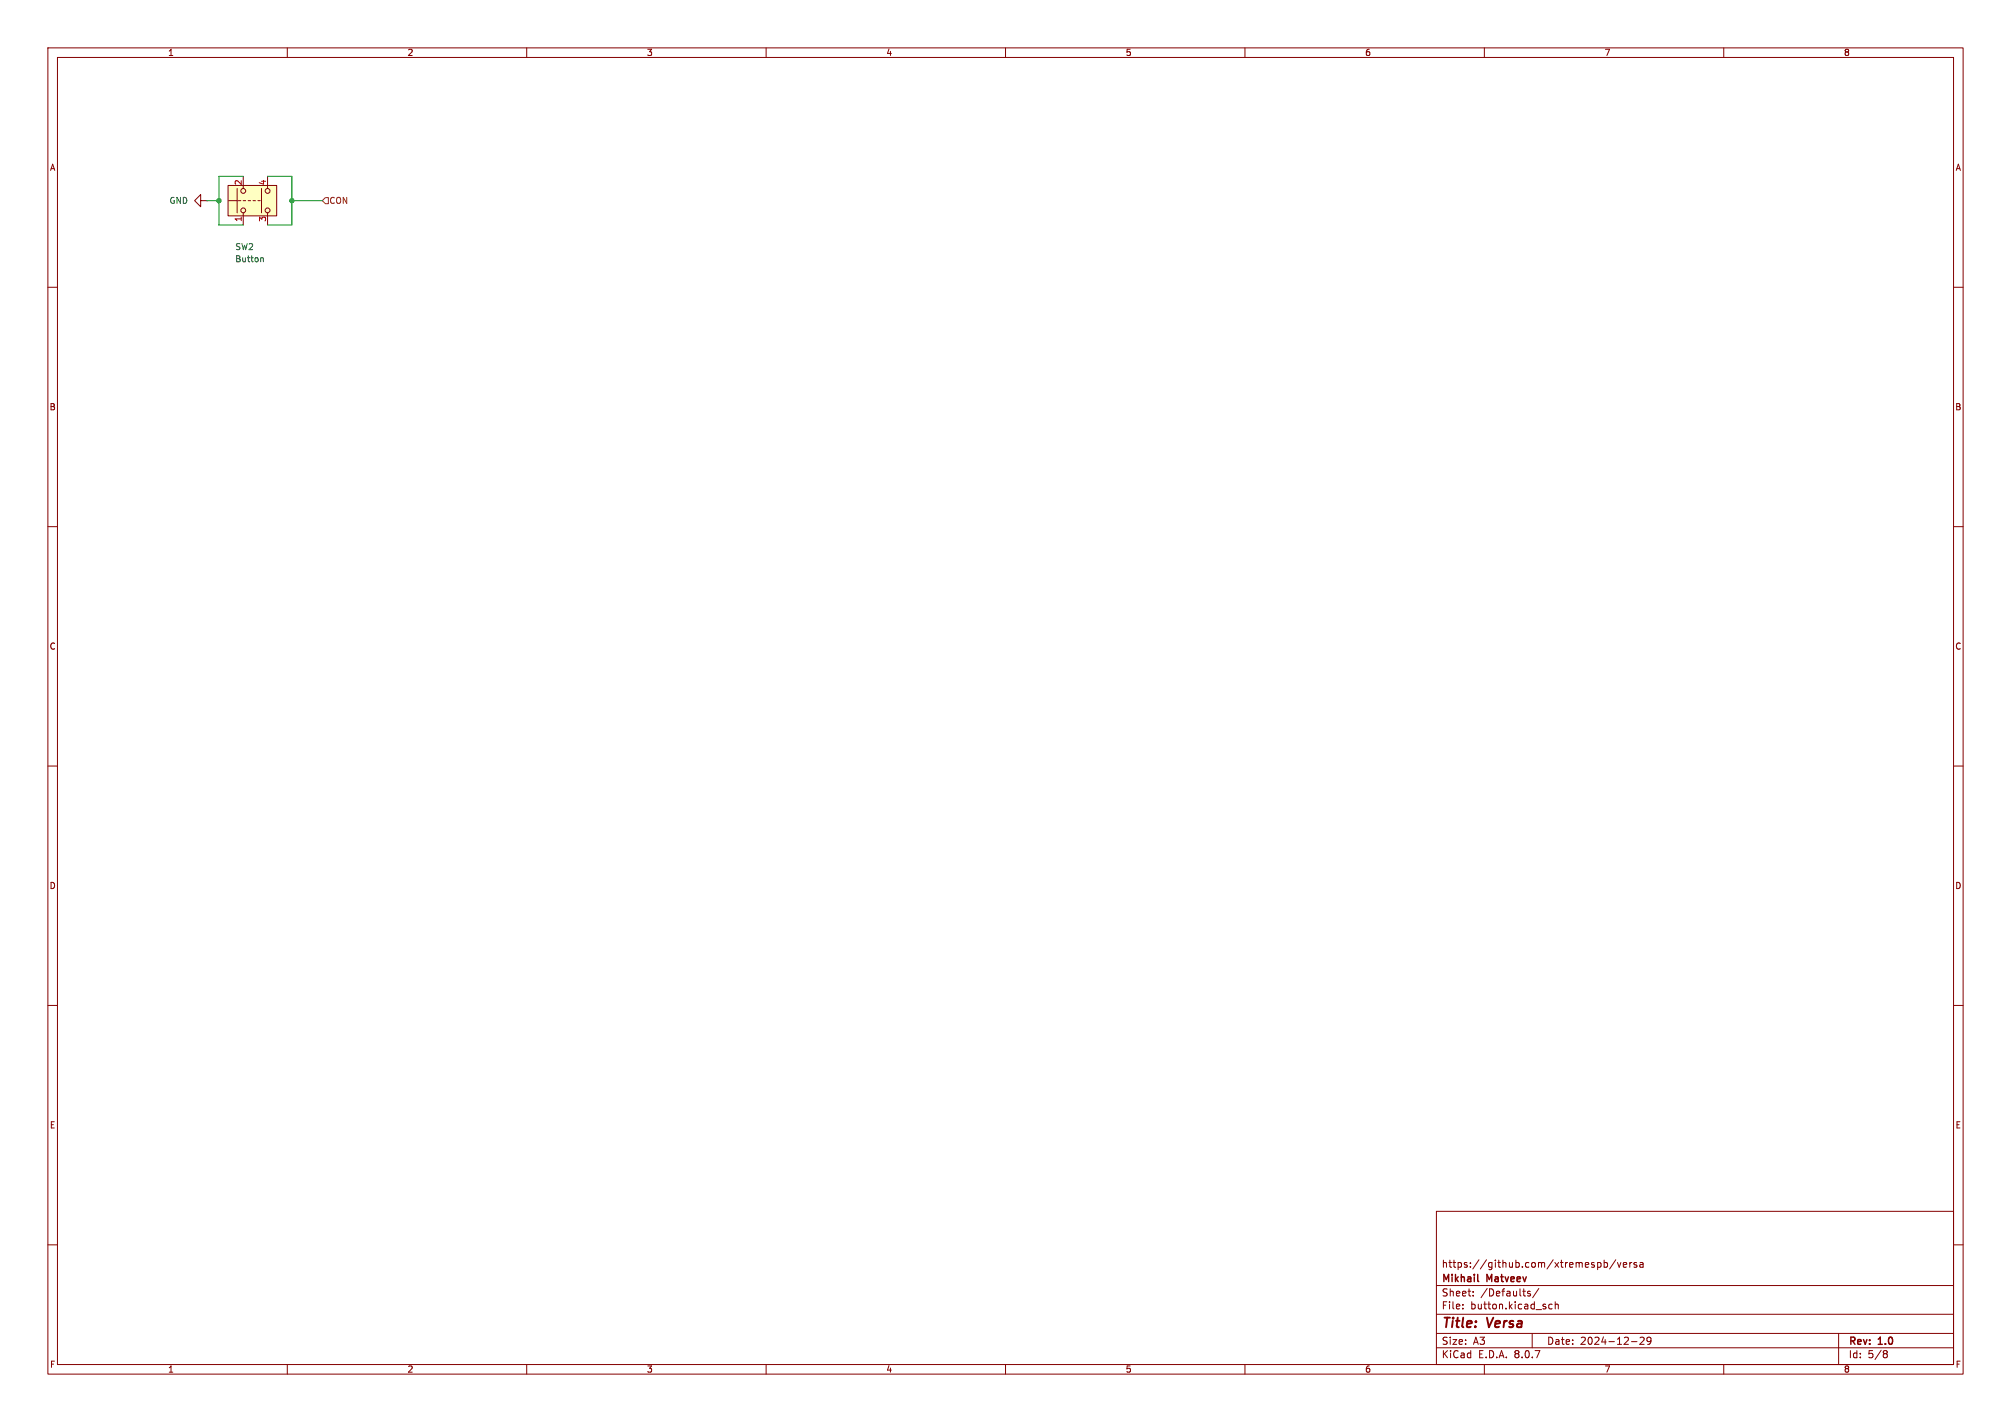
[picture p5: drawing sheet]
<svg xmlns="http://www.w3.org/2000/svg" width="420mm" height="297mm" viewBox="0 0 420 297" stroke-linecap="round" stroke-linejoin="round" font-family="sans-serif">
<g fill="none" stroke="#840000" stroke-width=".21">
<path d="M10 10h400v277h-400zM12 12h396v273h-396zM60 10v2M110 10v2M160 10v2M210 10v2M260 10v2M310 10v2M360 10v2M10 60h2M408 60h2M10 110h2"/>
<path d="M408 110h2M10 160h2M408 160h2M10 210h2M408 210h2M300 253h108v32h-108zM10 260h2M300 278.5h108M300 274.5h108M300 268.5h108M305.5 273.2v.2M305.5 272.5v.1"/>
<path d="M307.7 270.5v.2M307.7 269.8v.1M319.6 269.8l-.4-.1-.2 .2 .1 .2 .5 .2v.3h-.6M320 278.5v3M321.4 269.1l-1.3 1.9M324.2 272.5l-.5-.1-.3 .3 .2 .6h.6M324.8 272.5l.2-.1 .4 .1v.9M324.8 271.9v1.5M334.1 263.7l.3 .3v.4l-.3 .3M335 263.2v1.5M335 263.8l.4-.1 .3 .3-.1 .6h-.6M337.4 263.1l-1.2 1.9"/>
<path d="M337.8 263.7l.4 1 .3-1M339 264.2l.7-.2v-.2l-.5-.1-.2 .2 .1 .7h.6M340.4 263.7v1M340.8 263.7l-.4 .3M341.8 263.8l-.4-.1-.2 .2 .1 .2 .5 .2v.3h-.6M342.5 263.8h.6l.1 .9M342.5 279.4l.6-.1 .3 .4-1 1.1h1M343.2 264l-.5 .1-.3 .2 .3 .4 .5-.1M344.8 279.9l-.3 .3h-.3l-.3-.3 .2-.5 .4-.1 .2 .1a.99 .99 0 0 1-.3 1.4h-.3M384 278.5v6.5M408 260h2M60 285v2"/>
<path d="M110 285v2M160 285v2M210 285v2M260 285v2M300 281.5h108M310 285v2M340.7 280.2h1.2M360 285v2M393.6 282.1l.4 .1 .2 .2-.3 .3M393.6 282.7h.3M393.9 282.7l.2 .2 .1 .4-.2 .2-.4 .1"/>
</g>
<path d="M308.6 267.5l.2 .2" fill="none" stroke="#840000" stroke-width=".3"/>
<path d="M47.6 38.7h10.2v6.4h-10.2z" fill="#ffffc2"/>
<g fill="none" stroke="#840000" stroke-width=".21">
<path d="M47.6 38.7h10.2v6.4h-10.2zM49.5 39.4v5.1M50.8 36.8v2.6M54.6 39.4v5.1M55.9 36.8v2.6M41.9 41.9v-1.3l-1.3 1.3 1.3 1.3v-1.3h1.3M43.2 41.9h.1M47.8 41.9h1.7M49.8 41.9h.5M50.8 41.9h.5M50.8 44.5v2.5M51.8 41.9h.5"/>
<path d="M52.8 41.9h.5M53.8 41.9h.6M55.9 44.5v2.5"/>
<circle cx="50.8" cy="39.9" r=".51"/>
<circle cx="55.9" cy="39.9" r=".51"/>
<circle cx="50.8" cy="43.9" r=".51"/>
<circle cx="55.9" cy="43.9" r=".51"/>
</g>
<path d="M54.6 53.8l.4 .2v.7" fill="none" stroke="#006464" stroke-width=".21"/>
<path d="M67.3 41.9l.6-.6h.7v1.2h-.7z" fill="none" stroke="#725600" stroke-width=".21"/>
<path d="M50.8 36.8h-5.1v10.2h5.1M55.9 36.8h5.1v10.2h-5.1M43.2 41.9h2.5M61 41.9h6.3" fill="none" stroke="#009600" stroke-width=".21"/>
<g fill="#009600" stroke="#009600" stroke-width=".21">
<circle cx="61" cy="41.9" r=".46"/>
<circle cx="45.7" cy="41.9" r=".46"/>
</g>
<g font-size="2.8" fill="#840000">
<text x="301" y="277.9">Title:</text>
<text x="310.6" y="277.9">Versa</text>
</g>
<g font-size="2.1" fill="#840000">
<text x="301" y="268.2">Mikhail</text>
<text x="301" y="265">https://github.com/xtremespb/versa</text>
<text x="310.6" y="268.2">Matveev</text>
<text x="301" y="273.7">File:</text>
<text x="301" y="271">Sheet:</text>
<text x="307.1" y="273.7">button.kicad_sch</text>
<text x="309.2" y="271">/Defaults/</text>
<text x="301" y="281.1">Size:</text>
<text x="307.6" y="281.1">A3</text>
<text x="323" y="281.1">Date:</text>
<text x="330" y="281.1">2024-12-29</text>
<text x="386" y="281.3">Rev:</text>
<text x="392.4" y="281.3">1.0</text>
<text x="301" y="283.9">KiCad</text>
<text x="308.7" y="283.9">E.D.A.</text>
<text x="316.3" y="283.9">8.0.7</text>
<text x="386" y="283.9">Id:</text>
<text x="390.1" y="283.9">5/8</text>
</g>
<g font-size="1.8" fill="#840000">
<text x="35" y="11.9">1</text>
<text x="85" y="11.9">2</text>
<text x="135" y="11.9">3</text>
<text x="185" y="11.9">4</text>
<text x="235" y="11.9">5</text>
<text x="285" y="11.9">6</text>
<text x="335" y="11.9">7</text>
<text x="385" y="11.9">8</text>
<text x="10.3" y="35.9">A</text>
<text x="408.3" y="35.9">A</text>
<text x="10.3" y="85.9">B</text>
<text x="408.2" y="85.9">B</text>
<text x="10.3" y="135.9">C</text>
<text x="408.2" y="135.9">C</text>
<text x="10.3" y="185.9">D</text>
<text x="408.2" y="185.9">D</text>
<text x="10.3" y="235.9">E</text>
<text x="408.3" y="235.9">E</text>
<text x="10.3" y="285.9">F</text>
<text x="35" y="286.9">1</text>
<text x="85" y="286.9">2</text>
<text x="135" y="286.9">3</text>
<text x="185" y="286.9">4</text>
<text x="235" y="286.9">5</text>
<text x="285" y="286.9">6</text>
<text x="335" y="286.9">7</text>
<text x="385" y="286.9">8</text>
<text x="408.3" y="285.9">F</text>
</g>
<g font-size="1.8" fill="#a90000">
<text x="50.5" y="38.8" transform="rotate(-90 50.5 38.8)">2</text>
<text x="55.6" y="38.8" transform="rotate(-90 55.6 38.8)">4</text>
<text x="50.5" y="46.4" transform="rotate(-90 50.5 46.4)">1</text>
<text x="55.6" y="46.4" transform="rotate(-90 55.6 46.4)">3</text>
</g>
<g font-size="1.8" fill="#006464">
<text x="35.3" y="42.8">GND</text>
<text x="49" y="52.4">SW2</text>
<text x="49" y="55">Button</text>
</g>
<text font-size="1.8" fill="#725600" x="68.7" y="42.8">CON</text>
</svg>
